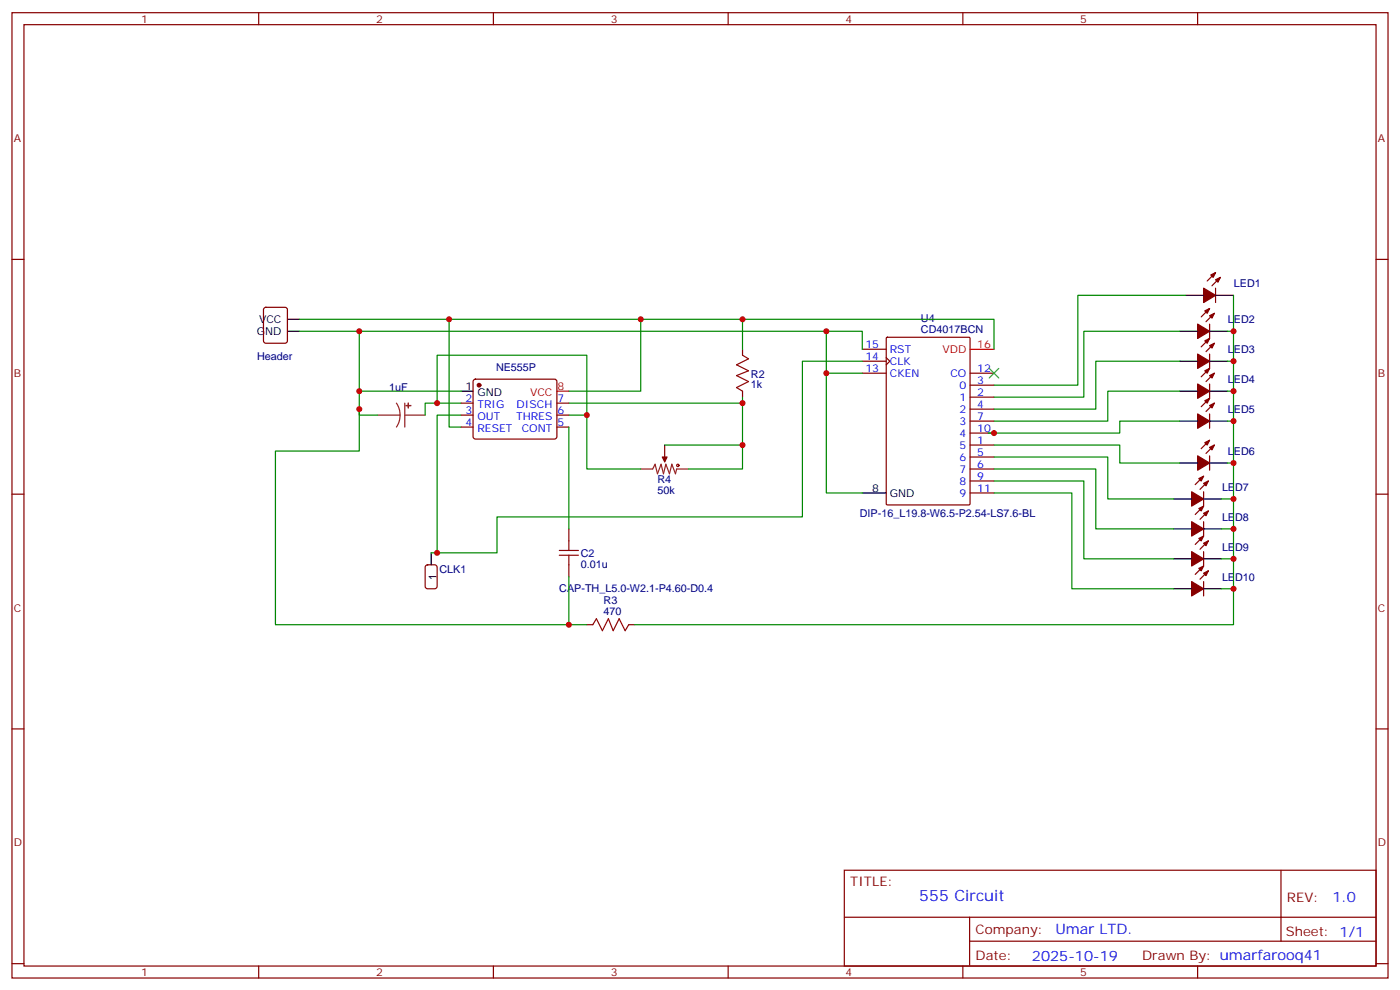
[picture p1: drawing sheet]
<svg xmlns="http://www.w3.org/2000/svg" width="412mm" height="292mm" viewBox="0 0 412 292" stroke-linecap="round" stroke-linejoin="round" font-family="sans-serif">
<g fill="none" stroke="#870000" stroke-width=".35">
<path d="M3.5 3.7h405.4v284.4h-405.4zM7.1 7.3h398.2v277.3h-398.2zM76.2 3.7v3.6M145.3 3.7v3.6M214.5 3.7v3.6M283.6 3.7v3.6M352.8 3.7v3.6M3.5 76.4h3.6M405.3 76.4h3.6M77.8 90.7l.5-.2h5.7l.6 .5 .1 9.4-.5 .7h-5.9l-.6-.5-.1-9.4zM261.1 99.5l.3-.2h24l.3 .2 .1 48.9-.2 .3h-24.2l-.3-.2zM356.3 95.5v4.2l-2.5 2.5"/>
<path d="M356.3 90.9l-2.5 2.4M357.7 92.3l-2.5 2.5M358.1 84.9v4.2M358.1 80.3l-2.5 2.5M359.5 81.7l-2.5 2.5M135.8 118.7h3.5M139.6 111.9l.5-.2h23.2l.5 .2 .2 .5v16.5l-.7 .4h-23.5l-.5-.7v-16.2zM164 118.7h3.6M218.7 102.9v1.7M218.7 115.2v1.8M254 109.9h7.1M254 102.9h7.1"/>
<path d="M254 106.4h7.1M261.1 105.3l1 1.1-1 1.1M285.8 117h7M285.8 113.5h7M285.8 109.9h7M356.3 104.3v4.2l-2.5 2.5M356.3 113.1v4.2l-2.5 2.5M357.7 118.7l-2.5 2.5M357.7 109.9l-2.5 2.5M357.7 101.1l-2.5 2.5M135.8 122.3h3.5M135.8 125.8h3.5"/>
<path d="M164 122.3h3.6M164 125.8h3.6M195.8 131.1v3.5M285.8 131.1h7M285.8 120.5h7M285.8 134.6h7M285.8 138.1h7M285.8 124h7M285.8 127.6h7M356.3 121.9v4.3M356.3 134.3v4.2M356.3 129.7l-2.5 2.5"/>
<path d="M357.7 131.1l-2.5 2.5M3.5 145.6h3.6M167.6 155.8v3.5M285.8 141.7h7M285.8 145.2h7M354.5 144.9v4.2l-2.4 2.5M354.5 153.7v4.2l-2.4 2.5M354.5 140.3l-2.4 2.4M356 159.3l-2.5 2.5M356 150.5l-2.5 2.5M356 141.7l-2.5 2.4M405.3 145.6h3.6"/>
<path d="M167.6 166.4v3.5M354.5 162.5v4.2l-2.4 2.5M354.5 171.3v4.2M356 168.1l-2.5 2.5M172.9 184h1.7M185.2 184h1.8M3.5 214.7h3.6M405.3 214.7h3.6M248.7 256.3h156.6v28.3h-156.6zM377.3 256.4v20.8M248.7 270.2h156.5M285.6 277.2h119.6"/>
<path d="M285.6 270.2v14.1M3.5 283.8h3.6M76.2 284.6v3.5M145.3 284.6v3.5M214.5 284.6v3.5M283.6 284.6v3.5M352.8 284.6v3.5M405.3 283.8h3.6"/>
</g>
<g fill="#870000" stroke="#870000" stroke-width=".35">
<path d="M353.1 167.4l1.4-.7-.7 1.4z"/>
<path d="M354.5 168.8l1.5-.7-.8 1.4z"/>
<path d="M351 171.3l3.5 2.1-3.5 2.1z"/>
<path d="M353.1 158.6l1.4-.7-.7 1.4z"/>
<path d="M354.5 160l1.5-.7-.8 1.4z"/>
<path d="M351 162.5l3.5 2.1-3.5 2.1z"/>
<path d="M353.1 149.8l1.4-.7-.7 1.4z"/>
<path d="M354.5 151.2l1.5-.7-.8 1.4z"/>
<path d="M351 153.7l3.5 2.1-3.5 2.1z"/>
<path d="M353.1 141l1.4-.7-.7 1.4z"/>
<path d="M354.5 142.4l1.5-.7-.8 1.4z"/>
<path d="M351 144.9l3.5 2.1-3.5 2.1z"/>
<path d="M354.9 130.4l1.4-.7-.7 1.4z"/>
<path d="M356.3 131.8l1.4-.7-.7 1.4z"/>
<path d="M352.8 134.3l3.5 2.1-3.5 2.1z"/>
<path d="M354.9 118l1.4-.7-.7 1.4z"/>
<path d="M356.3 119.5l1.4-.8-.7 1.5z"/>
<path d="M352.8 121.9l3.5 2.1-3.5 2.2z"/>
<path d="M354.9 109.2l1.4-.7-.7 1.4z"/>
<path d="M356.3 110.6l1.4-.7-.7 1.4z"/>
<path d="M352.8 113.1l3.5 2.1-3.5 2.1z"/>
<path d="M354.9 100.4l1.4-.7-.7 1.4z"/>
<path d="M356.3 101.8l1.4-.7-.7 1.4z"/>
<path d="M352.8 104.3l3.5 2.1-3.5 2.1z"/>
<path d="M354.9 91.6l1.4-.7-.7 1.4z"/>
<path d="M356.3 93l1.4-.7-.7 1.4z"/>
<path d="M352.8 95.5l3.5 2.1-3.5 2.1z"/>
<path d="M356.7 81l1.4-.7-.7 1.4z"/>
<path d="M358.1 82.4l1.4-.7-.7 1.4z"/>
<path d="M354.5 84.9l3.6 2.1-3.6 2.1z"/>
<path d="M195.1 134.6h1.4l-.7 1.4z"/>
<circle cx="141.1" cy="113.5" r=".53"/>
</g>
<g fill="none" stroke="#000" stroke-width=".35">
<path d="M84.7 97.6h3.5M84.7 94.1h3.5M347.5 97.6h5.3M349.2 87h5.3M356.3 97.6h5.3M358.1 87h5.3M135.8 115.2h3.5M347.5 115.2h5.3M347.5 106.4h5.3M356.3 115.2h5.3M356.3 106.4h5.3M347.5 136.4h5.3"/>
<path d="M347.5 124h5.3M356.3 136.4h5.3M356.3 124h5.3M254 145.2h7.1M345.7 155.8h5.3M345.7 147h5.3M354.5 155.8h5.3M354.5 147h5.3M127 162.8v3.6M345.7 173.4h5.3M345.7 164.6h5.3M354.5 173.4h5.3"/>
<path d="M354.5 164.6h5.3"/>
</g>
<path d="M164 115.2h3.6M285.8 102.9h7" fill="none" stroke="#f00" stroke-width=".35"/>
<path d="M116.8 118.7l.8 1.7 .2 1.9M119.2 118.7v7.1M111.1 122.3h6.7M117.8 122.3l-.2 1.8-.8 1.7M119.2 122.3h6M188.7 138.1h3.6l.7-1.4 .7 2.9 1-2.9 .7 2.9 .7-2.9 1.1 2.9 .7-2.9 1.1 2.9 .3-1.5h3.5M195.8 134.6v1.4" fill="none" stroke="#8c2424" stroke-width=".35"/>
<g fill="#8c2424" stroke="#8c2424" stroke-width=".35">
<path d="M120.3 118.7v1.5z"/>
<path d="M119.6 119.5h1.4z"/>
</g>
<g fill="none" stroke="#a10000" stroke-width=".35">
<path d="M218.7 104.6l1.8 1.1-3.5 1.8 3.5 1.7-3.5 1.4 3.5 1.8-3.5 1.8 1.7 1M167.6 159.3v2.8M164.7 163.5h5.7M164.7 162.1h5.7M167.6 163.5v2.9M174.6 184l1.1-1.8 1.7 3.6 1.8-3.6 1.4 3.6 1.8-3.6 1.7 3.6 1.1-1.8"/>
<circle cx="199.7" cy="137.1" r=".35"/>
</g>
<path d="M125.5 166.6l.4-.2h2.2l.6 .4 .1 5.9-.5 .7h-2.4l-.6-.4-.1-5.9z" fill="none" stroke="#900" stroke-width=".35"/>
<path d="M291.4 108.5l2.8 2.8M294.2 108.5l-2.8 2.8" fill="none" stroke="#3c3" stroke-width=".35"/>
<g fill="none" stroke="#008700" stroke-width=".35">
<path d="M88.2 94.1h204.6v8.8M88.2 97.6h165.8v5.3M105.8 97.6v35.3h-24.7v51.1h91.8M132.3 94.1v31.7h3.5M188.7 94.1v21.1h-21.1M218.7 94.1v8.8M243.4 97.6v12.3h10.6M347.5 97.6h-28.2v19.4h-26.5M349.2 87h-31.7v26.5h-24.7M363.4 87v10.6h-1.8M363.4 97.6v8.8h-1.8M105.8 115.2h30"/>
<path d="M128.8 118.7v-14.1h44.1v17.7h-5.3M135.8 118.7h-10.6v3.6M218.7 117v1.7h-51.1M218.7 118.7v19.4h-15.9M243.4 109.9v35.3h10.6M254 106.4h-17.6v45.9h-90v10.5h-17.6M347.5 106.4h-24.7v14.1h-30M347.5 115.2h-21.2v8.8h-33.5M361.6 115.2h1.8M363.4 106.4v67h-3.6M105.8 120.5v1.8h5.3M135.8 122.3h-7v40.5h-1.8"/>
<path d="M167.6 125.8v30M172.9 122.3v15.8h15.8M195.8 131.1h22.9M292.8 131.1h37v5.3h17.7M292.8 134.6h33.5v12.4h19.4M292.8 138.1h30v17.7h22.9M347.5 124h-17.7v3.6h-38.8M361.6 136.4h1.8M361.6 124h1.8M292.8 141.7h26.5v22.9h26.4M292.8 145.2h22.9v28.2h30M359.8 155.8h3.6"/>
<path d="M359.8 147h3.6M167.6 169.9v14.1M359.8 164.6h3.6M363.4 173.4v10.6h-176.4"/>
</g>
<g fill="#c00">
<circle cx="363.4" cy="97.6" r=".88"/>
<circle cx="363.4" cy="106.4" r=".88"/>
<circle cx="363.4" cy="164.6" r=".88"/>
<circle cx="363.4" cy="155.8" r=".88"/>
<circle cx="363.4" cy="147" r=".88"/>
<circle cx="363.4" cy="136.4" r=".88"/>
<circle cx="363.4" cy="124" r=".88"/>
<circle cx="363.4" cy="115.2" r=".88"/>
<circle cx="292.8" cy="127.6" r=".88"/>
<circle cx="363.4" cy="173.4" r=".88"/>
<circle cx="105.8" cy="115.2" r=".88"/>
<circle cx="105.8" cy="120.5" r=".88"/>
<circle cx="132.3" cy="94.1" r=".88"/>
<circle cx="128.8" cy="118.7" r=".88"/>
<circle cx="105.8" cy="97.6" r=".88"/>
<circle cx="188.7" cy="94.1" r=".88"/>
<circle cx="218.7" cy="94.1" r=".88"/>
<circle cx="172.9" cy="122.3" r=".88"/>
<circle cx="218.7" cy="118.7" r=".88"/>
<circle cx="218.7" cy="131.1" r=".88"/>
<circle cx="167.6" cy="184" r=".88"/>
<circle cx="128.8" cy="162.8" r=".88"/>
<circle cx="243.4" cy="97.6" r=".88"/>
<circle cx="243.4" cy="109.9" r=".88"/>
</g>
<text font-size="4.6" fill="#00f" x="270.8" y="265.4">555 Circuit</text>
<g font-size="4.2" fill="#00f">
<text x="392.5" y="265.6">1.0</text>
<text x="310.9" y="275.2">Umar LTD.</text>
<text x="304" y="283">2025-10-19</text>
</g>
<g font-size="3.9" fill="#800">
<text x="250.5" y="260.9">TITLE:</text>
<text x="379.1" y="265.6">REV:</text>
<text x="287.4" y="275.1">Company:</text>
<text x="378.7" y="275.7">Sheet: 1/1</text>
<text x="287.4" y="282.8">Date:</text>
<text x="336.4" y="282.9">Drawn By: umarfarooq41</text>
</g>
<g font-size="3.2" fill="#800">
<text x="41.6" y="6.7">1</text>
<text x="110.8" y="6.7">2</text>
<text x="179.9" y="6.7">3</text>
<text x="249.1" y="6.7">4</text>
<text x="318.2" y="6.7">5</text>
<text x="4.1" y="41.8">A</text>
<text x="405.9" y="41.8">A</text>
<text x="4.1" y="111">B</text>
<text x="405.9" y="111">B</text>
<text x="4.1" y="180.1">C</text>
<text x="405.9" y="180.1">C</text>
<text x="4.1" y="249.3">D</text>
<text x="405.9" y="249.3">D</text>
<text x="41.6" y="287.5">1</text>
<text x="110.8" y="287.5">2</text>
<text x="179.9" y="287.5">3</text>
<text x="249.1" y="287.5">4</text>
<text x="318.2" y="287.5">5</text>
</g>
<g font-size="3.2" fill="#000080">
<text x="363.5" y="84.6">LED1</text>
<text x="271.3" y="95">U4</text>
<text x="361.7" y="95.2">LED2</text>
<text x="271.3" y="98.2">CD4017BCN</text>
<text x="75.7" y="106">Header</text>
<text x="361.7" y="104">LED3</text>
<text x="146.1" y="109.3">NE555P</text>
<text x="221.2" y="111.3">R2</text>
<text x="361.7" y="112.8">LED4</text>
<text x="114.7" y="115.2">1uF</text>
<text x="221.2" y="114.3">1k</text>
<text x="361.7" y="121.7">LED5</text>
<text x="361.7" y="134">LED6</text>
<text x="193.7" y="142.4">R4</text>
<text x="193.7" y="145.6">50k</text>
<text x="360" y="144.6">LED7</text>
<text x="253.3" y="152.3">DIP-16_L19.8-W6.5-P2.54-LS7.6-BL</text>
<text x="360" y="153.4">LED8</text>
<text x="171.1" y="167.2">0.01u</text>
<text x="171.1" y="164.2">C2</text>
<text x="360" y="162.2">LED9</text>
<text x="129.5" y="168.9">CLK1</text>
<text x="360" y="171">LED10</text>
<text x="164.7" y="174.5">CAP-TH_L5.0-W2.1-P4.60-D0.4</text>
<text x="177.8" y="178">R3</text>
<text x="177.8" y="181.2">470</text>
</g>
<g font-size="3.2">
<text x="76.3" y="95.1">VCC</text>
<text x="75.6" y="98.6">GND</text>
<text x="137.2" y="114.9">1</text>
<text x="140.7" y="116.6">GND</text>
<text x="256.9" y="144.9">8</text>
<text x="262.1" y="146.3">GND</text>
<text x="128.6" y="171" transform="rotate(-90 128.6 171)">1</text>
</g>
<g font-size="3.2" fill="#00f">
<text x="254.9" y="102.5">15</text>
<text x="254.9" y="106">14</text>
<text x="262.1" y="103.9">RST</text>
<text x="262.1" y="107.5">CLK</text>
<text x="254.9" y="109.6">13</text>
<text x="262.1" y="111">CKEN</text>
<text x="280" y="111">CO</text>
<text x="287.9" y="113.1">3</text>
<text x="287.9" y="109.6">12</text>
<text x="137.2" y="118.4">2</text>
<text x="164.2" y="118.4">7</text>
<text x="282.7" y="118">1</text>
<text x="282.7" y="114.5">0</text>
<text x="287.9" y="116.6">2</text>
<text x="137.2" y="121.9">3</text>
<text x="137.2" y="125.4">4</text>
<text x="140.7" y="120.2">TRIG</text>
<text x="140.7" y="123.7">OUT</text>
<text x="152" y="123.7">THRES</text>
<text x="152.2" y="120.2">DISCH</text>
<text x="164.2" y="125.4">5</text>
<text x="164.2" y="121.9">6</text>
<text x="282.7" y="121.6">2</text>
<text x="282.7" y="125.1">3</text>
<text x="287.9" y="120.2">4</text>
<text x="287.9" y="123.7">7</text>
<text x="140.7" y="127.2">RESET</text>
<text x="153.7" y="127.2">CONT</text>
<text x="282.7" y="128.6">4</text>
<text x="287.9" y="130.7">1</text>
<text x="287.9" y="127.2">10</text>
<text x="282.7" y="132.2">5</text>
<text x="282.7" y="135.7">6</text>
<text x="287.9" y="134.3">5</text>
<text x="287.9" y="137.8">6</text>
<text x="282.7" y="139.2">7</text>
<text x="282.7" y="142.7">8</text>
<text x="287.9" y="141.3">9</text>
<text x="282.7" y="146.3">9</text>
<text x="287.9" y="144.9">11</text>
</g>
<g font-size="3.2" fill="#f00">
<text x="277.6" y="103.9">VDD</text>
<text x="287.9" y="102.5">16</text>
<text x="156.1" y="116.6">VCC</text>
<text x="164.2" y="114.9">8</text>
</g>
</svg>
